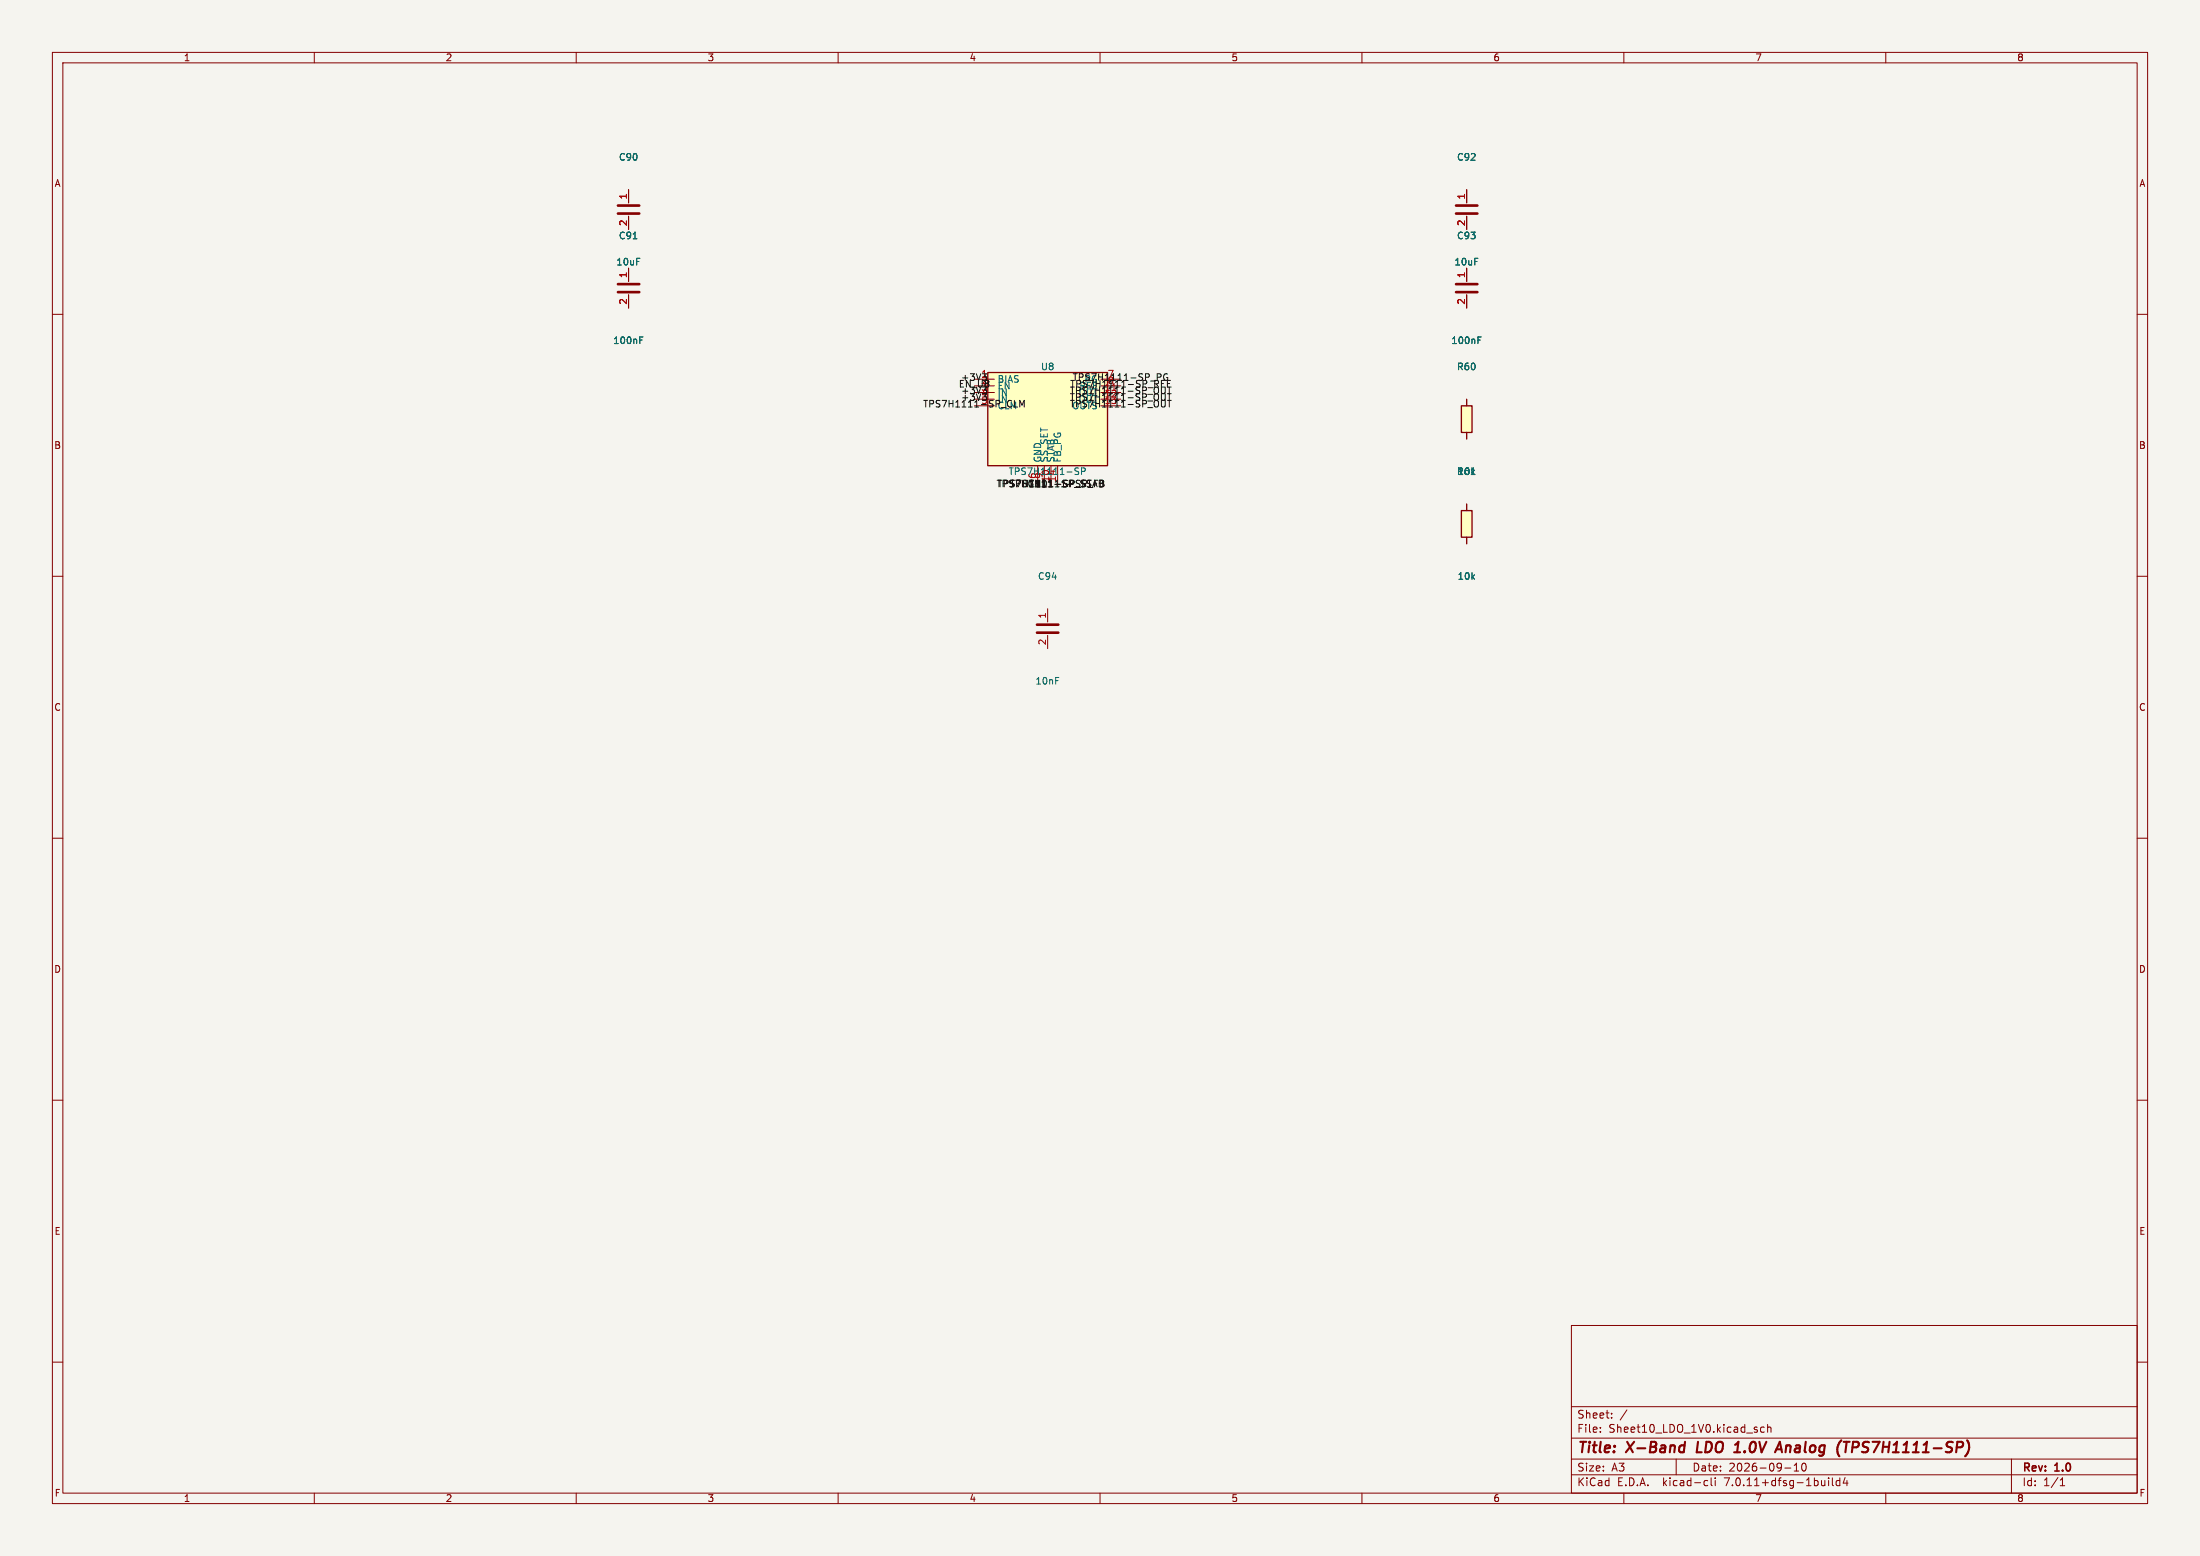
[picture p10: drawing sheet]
<svg xmlns="http://www.w3.org/2000/svg" width="420mm" height="297mm" viewBox="0 0 420 297" stroke-linecap="round" stroke-linejoin="round" font-family="sans-serif">
<path d="M0 0h420v297h-420z" fill="#f5f4ef" stroke="#f5f4ef" stroke-width=".19"/>
<g fill="none" stroke="#840000" stroke-width=".19">
<path d="M10 10h400v277h-400zM12 12h396v273h-396zM60 10v2M110 10v2M160 10v2M210 10v2M260 10v2M310 10v2M360 10v2M120 36.2v2.5M280 36.2v2.5M10 60h2"/>
<path d="M120 41.3v2.5M120 51.2v2.5M120 56.3v2.5M280 41.3v2.5M280 51.2v2.5M280 56.3v2.5M408 60h2M186 72.4h3.8M186 74.9h3.8M186 76.2h3.8M186 77.5h3.8M186 73.7h3.8"/>
<path d="M210.2 72.4h3.8M210.2 74.9h3.8M210.2 76.2h3.8M210.2 77.5h3.8M210.2 73.7h3.8M280 76.2v1.3M198.1 88.9v3.8M199.4 88.9v3.8M200.6 88.9v3.8M201.9 88.9v3.8M280 82.5v1.3M280 96.2v1.3"/>
<path d="M10 110h2M200 116.2v2.5M280 102.5v1.3M408 110h2M200 121.3v2.5M10 160h2M408 160h2M10 210h2M408 210h2M10 260h2M300 253h108v32h-108zM408 260h2"/>
<path d="M300 278.5h108M300 274.5h108M300 268.5h108M305.5 273.2v.2M305.5 272.5v.1M307.7 270.5v.2M307.7 269.8v.1M310.6 269.1l-1.3 1.9M320 278.5v3M336.8 272.5l-.4-.1-.3 .3 .1 .6h.6M337.4 272.5l.3-.1 .3 .1 .1 .9M337.4 271.9v1.5"/>
<path d="M342.5 279.7l.4-.4v1.5M344.1 279.4a.81 .81 0 0 0 .3 1.4l.3-.2 .1-.4-.1-.8M384 278.5v6.5M60 285v2M110 285v2M160 285v2M210 285v2M260 285v2M300 281.5h108M310 285v2M325.6 282.6l.4 .1M326 283.5l-.4 .1"/>
<path d="M326.7 282.1v1.3l.2 .2M327.4 282.1v.1M327.4 282.6v1M340.7 280.2h1.2M342.5 280.8h.9M349.1 282.1v.1M349.1 282.6v1M349.8 282.1v1.3l.2 .2M351.2 282.7l-.4-.1-.3 .3 .2 .6h.5M351.2 282.1v1.5M352.2 282l-.3 1.1h.9M352.6 282.6v1"/>
<path d="M360 285v2M393.3 283.6h.9M393.3 282.5l.4-.4v1.5"/>
</g>
<path d="M321.7 275.2l-.3 2M324.2 275.2l-.3 2h1M331 277.2h1.2M331.6 275.5l.3-.3-.3 2M339.1 276.6h1M339.8 275.2l.4 2M351.5 274.9l-.1 .1M352 275.2h1.1M352.5 275.2l-.2 2" fill="none" stroke="#840000" stroke-width=".4"/>
<g fill="#ffffc2" stroke="#ffffc2" stroke-width=".19">
<path d="M279 97.5h2v5h-2z"/>
<path d="M279 77.5h2v5h-2z"/>
<path d="M188.6 71.1h22.8v17.8h-22.8z"/>
</g>
<path d="M188.6 71.1h22.8v17.8h-22.8zM279 77.5h2v5h-2zM279 97.5h2v5h-2z" fill="none" stroke="#840000" stroke-width=".25"/>
<path d="M118 39.2h4M278 39.2h4M118 55.8h4M118 54.2h4M118 40.8h4M278 55.8h4M278 54.2h4M278 40.8h4M198 119.2h4M198 120.8h4" fill="none" stroke="#840000" stroke-width=".51"/>
<path d="M120.9 45.6h.7M122.1 64.9h.5M122.1 64.3h.7M209.1 75.5v1.3M282.1 64.9h.5M282.1 64.3h.7M205.4 89.9l.4 .1 .1 .3-.2 .3h-.3M205.4 89.3l.5 .1M206.5 90l.6-.1 .1-.2-.1-.3-.6-.1v1.3" fill="none" stroke="#006464" stroke-width=".19"/>
<g fill="none" stroke="#0f0f0f" stroke-width=".19">
<path d="M184.3 74.2v1M186.4 73.9l.4 1.3M194.7 77.7v-1.3l.4 .9 .4-.9v1.3M204.4 75.2h.7M204.7 73.9v2.5M212.9 75.2h.7M214.1 75.2h.7M214.5 73.9v2.5M214.5 75.2l-.4 .3M215.4 75.9h.9M216.9 75.1l.7 .1M217.1 75.2l-.2 .2v.2l.7 .5"/>
<path d="M217.6 74.9l-.2 .3M218.1 75.2h.5l.3 .2-.2 .4h-.6M218.1 73.9v2.5M219.1 75.3h1M220.4 75l.2 .2M220.6 75.2h.3M220.6 75.2h-.1a.98 .98 0 0 0-.1 1M220.9 75.2h.1a.98 .98 0 0 1 .1 1M220.9 71.3h.5l.3 .3-.2 .3-.6 .1M221.1 75l-.2 .2M221.7 72.6h.6M221.7 75.2v1"/>
<path d="M221.7 73.9h.6M221.7 73.2h.4M222.4 76.4v1l-.2 .3h-.2M222.4 73.9v1.1l-.4 .2-.3-.3M222.4 75.2v1l-.2 .2h-.2M222.9 71.4a.59 .59 0 0 0-.8 .6 .59 .59 0 0 0 .8 .5v-.4h-.2M222.9 76.4h.7M222.9 75.2h.7M222.9 73.2h.4M223.2 73.9v3.8M223.5 72.6h-.6v1.3h.7M208.7 92.6h.6"/>
<path d="M209 92.3h.4M209 91.7h.6M209 91.7l.4 1.2M209.9 92.3h.6M209.9 91.7l.7 .1 .1 .2-.2 .3 .3 .2-.2 .4h-.7zM210 91.7v1.2M210.3 91.7l.2 .2-.2 .4 .3 .2-.1 .3-.2 .1"/>
</g>
<g font-size="2.8" fill="#840000">
<text x="301" y="277.9">Title:</text>
<text x="310.6" y="277.9">X-Band</text>
<text x="324.8" y="277.9">LDO</text>
<text x="332.8" y="277.9">1.0V</text>
<text x="341.6" y="277.9">Analog</text>
<text x="353.9" y="277.9">(TPS7H1111-SP)</text>
</g>
<g font-size="2.1" fill="#840000">
<text x="301" y="273.7">File:</text>
<text x="301" y="271">Sheet:</text>
<text x="307.1" y="273.7">Sheet10_LDO_1V0.kicad_sch</text>
<text x="301" y="281.1">Size:</text>
<text x="307.6" y="281.1">A3</text>
<text x="323" y="281.1">Date:</text>
<text x="330" y="281.1">2026-09-10</text>
<text x="386" y="281.3">Rev:</text>
<text x="392.4" y="281.3">1.0</text>
<text x="301" y="283.9">KiCad</text>
<text x="308.7" y="283.9">E.D.A.</text>
<text x="317.6" y="283.9">kicad-cli</text>
<text x="329.5" y="283.9">7.0.11+dfsg-1build4</text>
<text x="386" y="283.9">Id:</text>
<text x="390.1" y="283.9">1/1</text>
</g>
<g font-size="1.8" fill="#840000">
<text x="35" y="11.9">1</text>
<text x="85" y="11.9">2</text>
<text x="135" y="11.9">3</text>
<text x="185" y="11.9">4</text>
<text x="235" y="11.9">5</text>
<text x="285" y="11.9">6</text>
<text x="335" y="11.9">7</text>
<text x="385" y="11.9">8</text>
<text x="10.3" y="35.9">A</text>
<text x="408.3" y="35.9">A</text>
<text x="10.3" y="85.9">B</text>
<text x="408.2" y="85.9">B</text>
<text x="10.3" y="135.9">C</text>
<text x="408.2" y="135.9">C</text>
<text x="10.3" y="185.9">D</text>
<text x="408.2" y="185.9">D</text>
<text x="10.3" y="235.9">E</text>
<text x="408.3" y="235.9">E</text>
<text x="10.3" y="285.9">F</text>
<text x="35" y="286.9">1</text>
<text x="85" y="286.9">2</text>
<text x="135" y="286.9">3</text>
<text x="185" y="286.9">4</text>
<text x="235" y="286.9">5</text>
<text x="285" y="286.9">6</text>
<text x="335" y="286.9">7</text>
<text x="385" y="286.9">8</text>
<text x="408.3" y="285.9">F</text>
</g>
<g font-size="1.8" fill="#006464">
<text x="118.1" y="30.9">C90</text>
<text x="278.1" y="30.9">C92</text>
<text x="118.1" y="45.9">C91</text>
<text x="278.1" y="45.9">C93</text>
<text x="117.6" y="50.9">10uF</text>
<text x="277.6" y="50.9">10uF</text>
<text x="117" y="65.9">100nF</text>
<text x="277" y="65.9">100nF</text>
<text x="198.6" y="70.9">U8</text>
<text x="278.1" y="70.9">R60</text>
<text x="190.3" y="73.2">BIAS</text>
<text x="190.3" y="74.5">EN</text>
<text x="190.3" y="75.8">IN</text>
<text x="199" y="88.4" transform="rotate(-90 199 88.4)">GND</text>
<text x="200.2" y="88.4" transform="rotate(-90 200.2 88.4)">SS_SET</text>
<text x="201.5" y="88.4" transform="rotate(-90 201.5 88.4)">STAB</text>
<text x="202.8" y="88.4" transform="rotate(-90 202.8 88.4)">FB_PG</text>
<text x="192.5" y="90.9">TPS7H1111-SP</text>
<text x="278.2" y="90.9">10k</text>
<text x="198.1" y="110.9">C94</text>
<text x="278.2" y="110.9">10k</text>
<text x="197.6" y="130.9">10nF</text>
</g>
<g font-size="1.8" fill="#a90000">
<text x="119.7" y="38.2" transform="rotate(-90 119.7 38.2)">1</text>
<text x="279.7" y="38.2" transform="rotate(-90 279.7 38.2)">1</text>
<text x="119.7" y="43.2" transform="rotate(-90 119.7 43.2)">2</text>
<text x="279.7" y="43.2" transform="rotate(-90 279.7 43.2)">2</text>
<text x="119.7" y="53.2" transform="rotate(-90 119.7 53.2)">1</text>
<text x="279.7" y="53.2" transform="rotate(-90 279.7 53.2)">1</text>
<text x="119.7" y="58.2" transform="rotate(-90 119.7 58.2)">2</text>
<text x="279.7" y="58.2" transform="rotate(-90 279.7 58.2)">2</text>
<text x="199.7" y="118.2" transform="rotate(-90 199.7 118.2)">1</text>
<text x="199.7" y="123.2" transform="rotate(-90 199.7 123.2)">2</text>
</g>
<g font-size="1.8" fill="#0f0f0f">
<text x="176.1" y="78">TPS7H1111-SP_CLM</text>
<text x="182.9" y="74.2">EN_U8</text>
<text x="183.4" y="76.7">+3V3</text>
<text x="183.4" y="72.9">+3V3</text>
<text x="187.2" y="72.1">1</text>
<text x="187.2" y="73.4">2</text>
<text x="187.2" y="74.7">3</text>
<text x="187.2" y="75.9">4</text>
<text x="187.2" y="77.2">5</text>
<text x="190.3" y="77.1">IN</text>
<text x="204.1" y="78">TPS7H1111-SP_OUT</text>
<text x="204.2" y="74.2">TPS7H1111-SP_REF</text>
<text x="204.7" y="72.9">TPS7H1111-SP_PG</text>
<text x="205.8" y="75.8">OUT 12</text>
<text x="205.9" y="74.5">REF</text>
<text x="206.9" y="73.2">PG</text>
<text x="210.8" y="74.7">11</text>
<text x="210.8" y="77.2">13</text>
<text x="211.4" y="72.1">7</text>
<text x="211.4" y="73.4">8</text>
<text x="190.3" y="78.3">CLM</text>
<text x="204.6" y="78.3">OUTS</text>
<text x="190.1" y="93.2">TPS7H1111-SP_SS</text>
<text x="192.7" y="93.2">TPS7H1111-SP_FB</text>
<text x="196.1" y="93.2">GND</text>
<text x="197.8" y="91.5" transform="rotate(-90 197.8 91.5)">6</text>
<text x="199.1" y="91.5" transform="rotate(-90 199.1 91.5)">9</text>
<text x="200.4" y="92.1" transform="rotate(-90 200.4 92.1)">10</text>
<text x="201.7" y="92.1" transform="rotate(-90 201.7 92.1)">14</text>
</g>
</svg>
